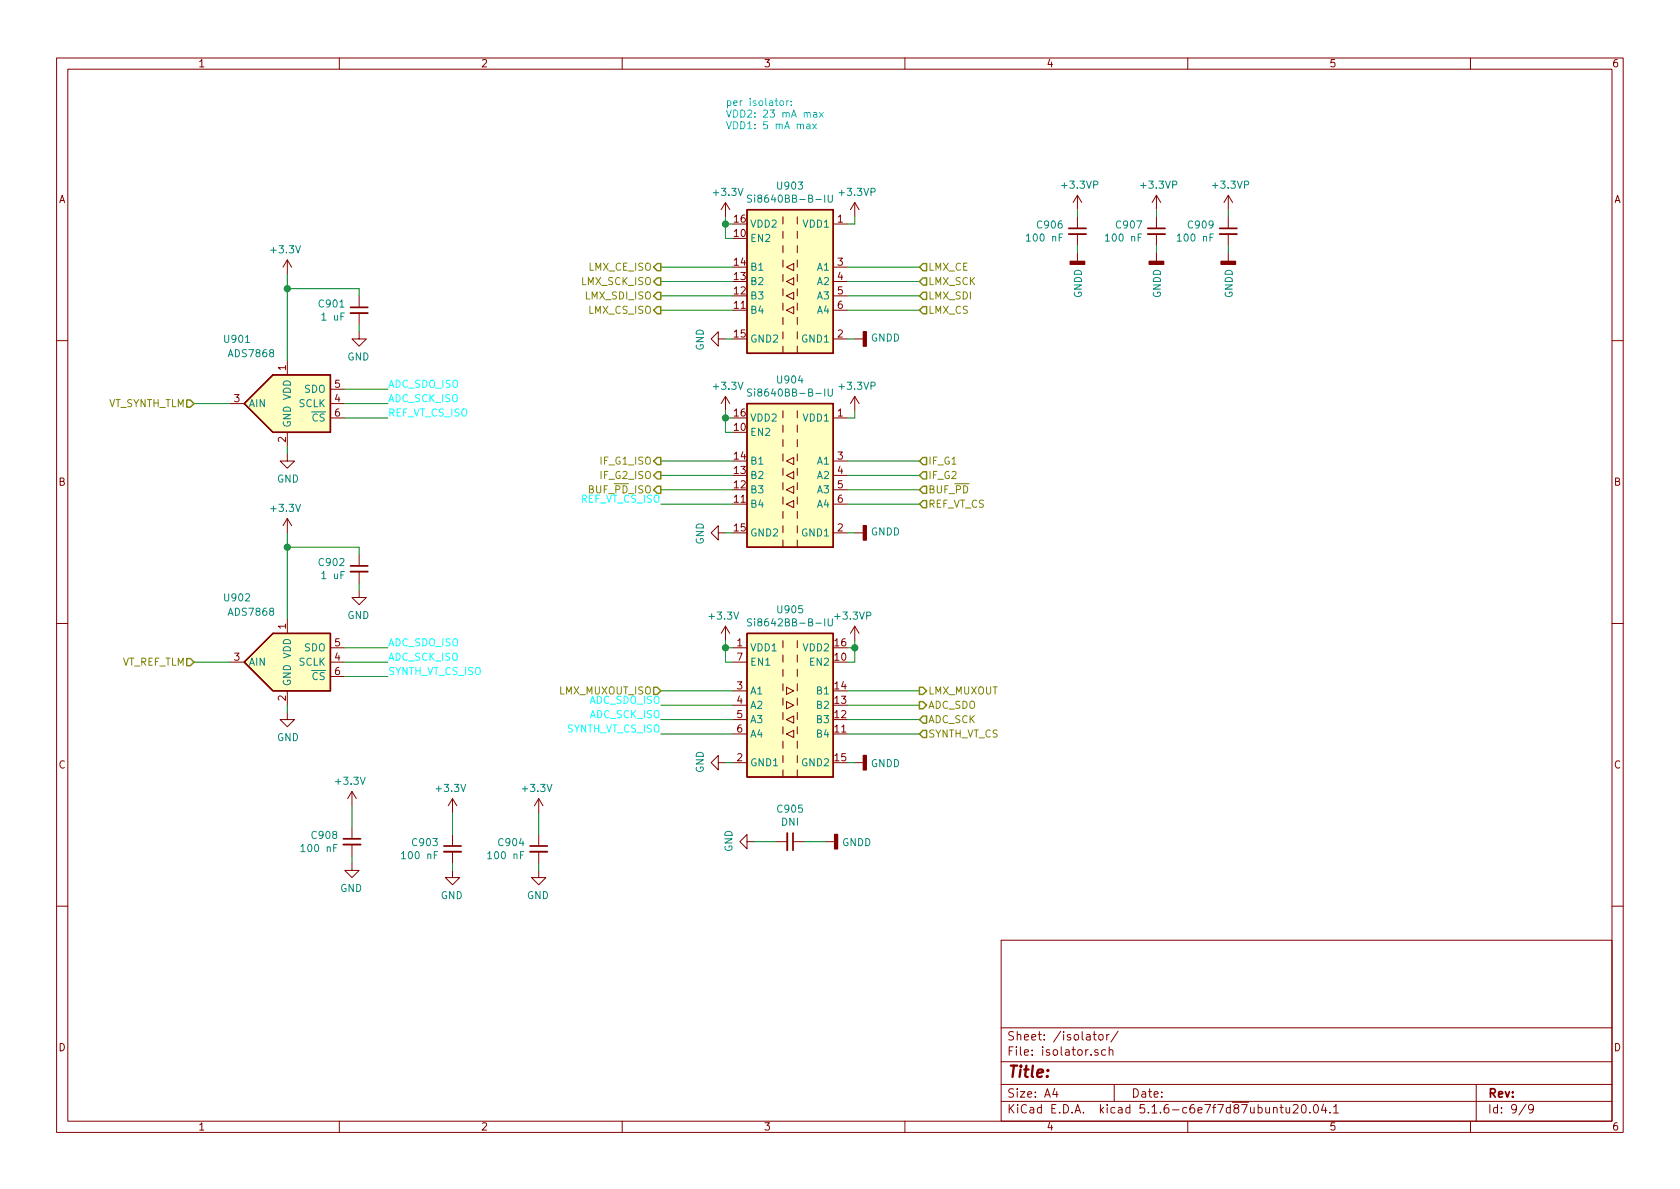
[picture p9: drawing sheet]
EESchema Schematic File Version 4
EELAYER 30 0
EELAYER END
$Descr A4 11693 8268
encoding utf-8
Sheet 9 9
Title ""
Date ""
Rev ""
Comp ""
Comment1 ""
Comment2 ""
Comment3 ""
Comment4 ""
$EndDescr
$Comp
L Isolator:Si8640BB-B-IU U903
U 1 1
P 5500 1950
F 0 "U903" H 5500 2617 50  0000 C CNN
F 1 "Si8640BB-B-IU" H 5500 2526 50  0000 C CNN
F 2 "Package_SO:QSOP-16_3.9x4.9mm_P0.635mm" H 5500 1400 50  0001 C CIN
F 3 "https://www.silabs.com/documents/public/data-sheets/si864x-datasheet.pdf" H 5500 2350 50  0001 C CNN
F 4 "Mouser" H 5500 1950 50  0001 C CNN "Distributor"
F 5 "634-SI8640BB-B-IU " H 5500 1950 50  0001 C CNN "Distributor Part Number"
	1    5500 1950
	-1   0    0    -1  
$EndComp
$Comp
L power:+3.3VP #PWR?
U 1 1
P 5950 1500
AR Path="/604D934A" Ref="#PWR?"  Part="1" 
AR Path="/6047B31A/604D934A" Ref="#PWR0253"  Part="1" 
F 0 "#PWR0253" H 6100 1450 50  0001 C CNN
F 1 "+3.3VP" H 5965 1673 50  0000 C CNN
F 2 "" H 5950 1500 50  0001 C CNN
F 3 "" H 5950 1500 50  0001 C CNN
	1    5950 1500
	1    0    0    -1  
$EndComp
$Comp
L power:GNDD #PWR?
U 1 1
P 5950 2350
AR Path="/604DA5B4" Ref="#PWR?"  Part="1" 
AR Path="/6047B31A/604DA5B4" Ref="#PWR0254"  Part="1" 
F 0 "#PWR0254" H 5950 2100 50  0001 C CNN
F 1 "GNDD" V 5954 2240 50  0000 R CNN
F 2 "" H 5950 2350 50  0001 C CNN
F 3 "" H 5950 2350 50  0001 C CNN
	1    5950 2350
	0    -1   -1   0   
$EndComp
$Comp
L power:+3.3V #PWR?
U 1 1
P 5050 1500
AR Path="/5F2678A0/604E7BD5" Ref="#PWR?"  Part="1" 
AR Path="/6047B31A/604E7BD5" Ref="#PWR0255"  Part="1" 
F 0 "#PWR0255" H 5050 1350 50  0001 C CNN
F 1 "+3.3V" H 5065 1673 50  0000 C CNN
F 2 "" H 5050 1500 50  0001 C CNN
F 3 "" H 5050 1500 50  0001 C CNN
	1    5050 1500
	1    0    0    -1  
$EndComp
$Comp
L power:GND #PWR?
U 1 1
P 5050 2350
AR Path="/5F2678A0/604F83A7" Ref="#PWR?"  Part="1" 
AR Path="/6047B31A/604F83A7" Ref="#PWR0256"  Part="1" 
F 0 "#PWR0256" H 5050 2100 50  0001 C CNN
F 1 "GND" H 5055 2177 50  0000 C CNN
F 2 "" H 5050 2350 50  0001 C CNN
F 3 "" H 5050 2350 50  0001 C CNN
	1    5050 2350
	0    1    1    0   
$EndComp
Wire Wire Line
	5050 2350 5100 2350
Wire Wire Line
	5950 2350 5900 2350
Wire Wire Line
	5950 1500 5950 1550
Wire Wire Line
	5950 1550 5900 1550
Wire Wire Line
	5050 1500 5050 1550
Wire Wire Line
	5050 1550 5100 1550
Wire Wire Line
	5050 1550 5050 1650
Wire Wire Line
	5050 1650 5100 1650
Connection ~ 5050 1550
Wire Wire Line
	5900 1950 6400 1950
Wire Wire Line
	5900 1850 6400 1850
Wire Wire Line
	5900 3300 6400 3300
Wire Wire Line
	5900 3200 6400 3200
Wire Wire Line
	4600 1850 5100 1850
Wire Wire Line
	4600 3300 5100 3300
Wire Wire Line
	4600 3200 5100 3200
$Comp
L Isolator:Si8640BB-B-IU U904
U 1 1
P 5500 3300
F 0 "U904" H 5500 3967 50  0000 C CNN
F 1 "Si8640BB-B-IU" H 5500 3876 50  0000 C CNN
F 2 "Package_SO:QSOP-16_3.9x4.9mm_P0.635mm" H 5500 2750 50  0001 C CIN
F 3 "https://www.silabs.com/documents/public/data-sheets/si864x-datasheet.pdf" H 5500 3700 50  0001 C CNN
F 4 "Mouser" H 5500 3300 50  0001 C CNN "Distributor"
F 5 "634-SI8640BB-B-IU " H 5500 3300 50  0001 C CNN "Distributor Part Number"
	1    5500 3300
	-1   0    0    -1  
$EndComp
$Comp
L power:+3.3VP #PWR?
U 1 1
P 5950 2850
AR Path="/60518EBE" Ref="#PWR?"  Part="1" 
AR Path="/6047B31A/60518EBE" Ref="#PWR0257"  Part="1" 
F 0 "#PWR0257" H 6100 2800 50  0001 C CNN
F 1 "+3.3VP" H 5965 3023 50  0000 C CNN
F 2 "" H 5950 2850 50  0001 C CNN
F 3 "" H 5950 2850 50  0001 C CNN
	1    5950 2850
	1    0    0    -1  
$EndComp
$Comp
L power:GNDD #PWR?
U 1 1
P 5950 3700
AR Path="/60518EC4" Ref="#PWR?"  Part="1" 
AR Path="/6047B31A/60518EC4" Ref="#PWR0258"  Part="1" 
F 0 "#PWR0258" H 5950 3450 50  0001 C CNN
F 1 "GNDD" V 5954 3590 50  0000 R CNN
F 2 "" H 5950 3700 50  0001 C CNN
F 3 "" H 5950 3700 50  0001 C CNN
	1    5950 3700
	0    -1   -1   0   
$EndComp
$Comp
L power:+3.3V #PWR?
U 1 1
P 5050 2850
AR Path="/5F2678A0/60518ECA" Ref="#PWR?"  Part="1" 
AR Path="/6047B31A/60518ECA" Ref="#PWR0259"  Part="1" 
F 0 "#PWR0259" H 5050 2700 50  0001 C CNN
F 1 "+3.3V" H 5065 3023 50  0000 C CNN
F 2 "" H 5050 2850 50  0001 C CNN
F 3 "" H 5050 2850 50  0001 C CNN
	1    5050 2850
	1    0    0    -1  
$EndComp
$Comp
L power:GND #PWR?
U 1 1
P 5050 3700
AR Path="/5F2678A0/60518ED0" Ref="#PWR?"  Part="1" 
AR Path="/6047B31A/60518ED0" Ref="#PWR0260"  Part="1" 
F 0 "#PWR0260" H 5050 3450 50  0001 C CNN
F 1 "GND" H 5055 3527 50  0000 C CNN
F 2 "" H 5050 3700 50  0001 C CNN
F 3 "" H 5050 3700 50  0001 C CNN
	1    5050 3700
	0    1    1    0   
$EndComp
Wire Wire Line
	5050 3700 5100 3700
Wire Wire Line
	5950 3700 5900 3700
Wire Wire Line
	5950 2850 5950 2900
Wire Wire Line
	5950 2900 5900 2900
Wire Wire Line
	5050 2850 5050 2900
Wire Wire Line
	5050 2900 5100 2900
Wire Wire Line
	5050 2900 5050 3000
Wire Wire Line
	5050 3000 5100 3000
Connection ~ 5050 2900
Wire Wire Line
	5900 3500 6400 3500
Wire Wire Line
	5900 2050 6400 2050
Wire Wire Line
	5900 2150 6400 2150
Wire Wire Line
	4600 3500 5100 3500
Wire Wire Line
	4600 2050 5100 2050
Wire Wire Line
	4600 2150 5100 2150
Text HLabel 4600 3200 0    50   Output ~ 0
IF_G1_ISO
Text HLabel 4600 3300 0    50   Output ~ 0
IF_G2_ISO
Text HLabel 4600 1850 0    50   Output ~ 0
LMX_CE_ISO
Text HLabel 4600 1950 0    50   Output ~ 0
LMX_SCK_ISO
Text HLabel 4600 2150 0    50   Output ~ 0
LMX_CS_ISO
Text HLabel 4600 2050 0    50   Output ~ 0
LMX_SDI_ISO
Text HLabel 6400 3200 2    50   Input ~ 0
IF_G1
Text HLabel 6400 3300 2    50   Input ~ 0
IF_G2
Text HLabel 6400 1850 2    50   Input ~ 0
LMX_CE
Text HLabel 6400 1950 2    50   Input ~ 0
LMX_SCK
Text HLabel 6400 2150 2    50   Input ~ 0
LMX_CS
Text HLabel 6400 2050 2    50   Input ~ 0
LMX_SDI
Text HLabel 6400 3500 2    50   Input ~ 0
REF_VT_CS
Text Label 4600 3500 2    50   ~ 0
REF_VT_CS_ISO
Text Notes 5050 900  0    50   ~ 0
per isolator:\nVDD2: 23 mA max\nVDD1: 5 mA max
Text Label 2700 4500 0    50   ~ 0
ADC_SDO_ISO
Text Label 2700 2700 0    50   ~ 0
ADC_SDO_ISO
Text Label 2700 4600 0    50   ~ 0
ADC_SCK_ISO
Text Label 2700 2800 0    50   ~ 0
ADC_SCK_ISO
Wire Wire Line
	2400 4600 2700 4600
Wire Wire Line
	2400 4500 2700 4500
Text Label 2700 2900 0    50   ~ 0
REF_VT_CS_ISO
Text Label 2700 4700 0    50   ~ 0
SYNTH_VT_CS_ISO
Wire Wire Line
	2700 4700 2400 4700
Wire Wire Line
	2400 2900 2700 2900
Wire Wire Line
	2400 2800 2700 2800
Wire Wire Line
	2400 2700 2700 2700
Wire Wire Line
	2000 4950 2000 4900
$Comp
L power:GND #PWR?
U 1 1
P 2000 4950
AR Path="/5F2678A0/605968B8" Ref="#PWR?"  Part="1" 
AR Path="/6047B31A/605968B8" Ref="#PWR0261"  Part="1" 
F 0 "#PWR0261" H 2000 4700 50  0001 C CNN
F 1 "GND" H 2005 4777 50  0000 C CNN
F 2 "" H 2000 4950 50  0001 C CNN
F 3 "" H 2000 4950 50  0001 C CNN
	1    2000 4950
	1    0    0    -1  
$EndComp
$Comp
L Analog_ADC:ADS7868 U902
U 1 1
P 2000 4600
F 0 "U902" H 1650 5050 50  0000 C CNN
F 1 "ADS7868" H 1750 4950 50  0000 C CNN
F 2 "Package_TO_SOT_SMD:TSOT-23-6" H 2000 4550 50  0001 C CNN
F 3 "http://www.ti.com/lit/ds/symlink/ads7866.pdf" H 2050 4850 50  0001 C CNN
F 4 "Digi-Key" H 2000 4600 50  0001 C CNN "Distributor"
F 5 " 296-41406-1-ND" H 2000 4600 50  0001 C CNN "Distributor Part Number"
	1    2000 4600
	1    0    0    -1  
$EndComp
Connection ~ 2000 3800
Wire Wire Line
	2000 3800 2000 4300
Wire Wire Line
	2000 3700 2000 3800
Wire Wire Line
	2500 3800 2000 3800
Wire Wire Line
	2500 3850 2500 3800
Wire Wire Line
	2500 4050 2500 4100
$Comp
L power:GND #PWR?
U 1 1
P 2500 4100
AR Path="/5F2678A0/605968A6" Ref="#PWR?"  Part="1" 
AR Path="/6047B31A/605968A6" Ref="#PWR0262"  Part="1" 
F 0 "#PWR0262" H 2500 3850 50  0001 C CNN
F 1 "GND" H 2505 3927 50  0000 C CNN
F 2 "" H 2500 4100 50  0001 C CNN
F 3 "" H 2500 4100 50  0001 C CNN
	1    2500 4100
	-1   0    0    -1  
$EndComp
$Comp
L Device:C_Small C902
U 1 1
P 2500 3950
F 0 "C902" H 2592 3996 50  0000 L CNN
F 1 "1 uF" H 2592 3905 50  0000 L CNN
F 2 "Capacitor_SMD:C_0402_1005Metric" H 2500 3950 50  0001 C CNN
F 3 "~" H 2500 3950 50  0001 C CNN
F 4 "N/A" H 2500 3950 50  0001 C CNN "Distributor Part Number"
	1    2500 3950
	-1   0    0    -1  
$EndComp
$Comp
L power:+3.3V #PWR?
U 1 1
P 2000 3700
AR Path="/5F2678A0/6059689A" Ref="#PWR?"  Part="1" 
AR Path="/6047B31A/6059689A" Ref="#PWR0263"  Part="1" 
F 0 "#PWR0263" H 2000 3550 50  0001 C CNN
F 1 "+3.3V" H 2015 3873 50  0000 C CNN
F 2 "" H 2000 3700 50  0001 C CNN
F 3 "" H 2000 3700 50  0001 C CNN
	1    2000 3700
	-1   0    0    -1  
$EndComp
Wire Wire Line
	1600 4600 1350 4600
Wire Wire Line
	2000 3150 2000 3100
$Comp
L power:GND #PWR?
U 1 1
P 2000 3150
AR Path="/5F2678A0/6058CC29" Ref="#PWR?"  Part="1" 
AR Path="/6047B31A/6058CC29" Ref="#PWR0264"  Part="1" 
F 0 "#PWR0264" H 2000 2900 50  0001 C CNN
F 1 "GND" H 2005 2977 50  0000 C CNN
F 2 "" H 2000 3150 50  0001 C CNN
F 3 "" H 2000 3150 50  0001 C CNN
	1    2000 3150
	1    0    0    -1  
$EndComp
$Comp
L Analog_ADC:ADS7868 U901
U 1 1
P 2000 2800
F 0 "U901" H 1650 3250 50  0000 C CNN
F 1 "ADS7868" H 1750 3150 50  0000 C CNN
F 2 "Package_TO_SOT_SMD:TSOT-23-6" H 2000 2750 50  0001 C CNN
F 3 "http://www.ti.com/lit/ds/symlink/ads7866.pdf" H 2050 3050 50  0001 C CNN
F 4 "Digi-Key" H 2000 2800 50  0001 C CNN "Distributor"
F 5 " 296-41406-1-ND" H 2000 2800 50  0001 C CNN "Distributor Part Number"
	1    2000 2800
	1    0    0    -1  
$EndComp
Connection ~ 2000 2000
Wire Wire Line
	2000 2000 2000 2500
Wire Wire Line
	2000 1900 2000 2000
Wire Wire Line
	2500 2000 2000 2000
Wire Wire Line
	2500 2050 2500 2000
Wire Wire Line
	2500 2250 2500 2300
$Comp
L power:GND #PWR?
U 1 1
P 2500 2300
AR Path="/5F2678A0/60579A42" Ref="#PWR?"  Part="1" 
AR Path="/6047B31A/60579A42" Ref="#PWR0265"  Part="1" 
F 0 "#PWR0265" H 2500 2050 50  0001 C CNN
F 1 "GND" H 2505 2127 50  0000 C CNN
F 2 "" H 2500 2300 50  0001 C CNN
F 3 "" H 2500 2300 50  0001 C CNN
	1    2500 2300
	-1   0    0    -1  
$EndComp
$Comp
L Device:C_Small C901
U 1 1
P 2500 2150
F 0 "C901" H 2592 2196 50  0000 L CNN
F 1 "1 uF" H 2592 2105 50  0000 L CNN
F 2 "Capacitor_SMD:C_0402_1005Metric" H 2500 2150 50  0001 C CNN
F 3 "~" H 2500 2150 50  0001 C CNN
F 4 "N/A" H 2500 2150 50  0001 C CNN "Distributor Part Number"
	1    2500 2150
	-1   0    0    -1  
$EndComp
$Comp
L power:+3.3V #PWR?
U 1 1
P 2000 1900
AR Path="/5F2678A0/605769CF" Ref="#PWR?"  Part="1" 
AR Path="/6047B31A/605769CF" Ref="#PWR0266"  Part="1" 
F 0 "#PWR0266" H 2000 1750 50  0001 C CNN
F 1 "+3.3V" H 2015 2073 50  0000 C CNN
F 2 "" H 2000 1900 50  0001 C CNN
F 3 "" H 2000 1900 50  0001 C CNN
	1    2000 1900
	-1   0    0    -1  
$EndComp
Wire Wire Line
	1600 2800 1350 2800
Text HLabel 1350 2800 0    50   Input ~ 0
VT_SYNTH_TLM
Text HLabel 1350 4600 0    50   Input ~ 0
VT_REF_TLM
Wire Wire Line
	5050 4600 5050 4500
Wire Wire Line
	5100 4600 5050 4600
Wire Wire Line
	5050 4500 5100 4500
Connection ~ 5050 4500
Wire Wire Line
	5050 4450 5050 4500
$Comp
L power:+3.3V #PWR?
U 1 1
P 5050 4450
AR Path="/5F2678A0/6081BF9E" Ref="#PWR?"  Part="1" 
AR Path="/6047B31A/6081BF9E" Ref="#PWR0267"  Part="1" 
F 0 "#PWR0267" H 5050 4300 50  0001 C CNN
F 1 "+3.3V" H 5065 4623 50  0000 C CNN
F 2 "" H 5050 4450 50  0001 C CNN
F 3 "" H 5050 4450 50  0001 C CNN
	1    5050 4450
	-1   0    0    -1  
$EndComp
Wire Wire Line
	5950 4600 5900 4600
Wire Wire Line
	5950 4500 5950 4600
Wire Wire Line
	5950 4500 5900 4500
Connection ~ 5950 4500
Wire Wire Line
	5950 4450 5950 4500
$Comp
L power:+3.3VP #PWR?
U 1 1
P 5950 4450
AR Path="/60813891" Ref="#PWR?"  Part="1" 
AR Path="/6047B31A/60813891" Ref="#PWR0268"  Part="1" 
F 0 "#PWR0268" H 6100 4400 50  0001 C CNN
F 1 "+3.3VP" H 5965 4623 50  0000 C CNN
F 2 "" H 5950 4450 50  0001 C CNN
F 3 "" H 5950 4450 50  0001 C CNN
	1    5950 4450
	-1   0    0    -1  
$EndComp
Wire Wire Line
	5050 5300 5100 5300
$Comp
L power:GND #PWR?
U 1 1
P 5050 5300
AR Path="/5F2678A0/6080A72C" Ref="#PWR?"  Part="1" 
AR Path="/6047B31A/6080A72C" Ref="#PWR0269"  Part="1" 
F 0 "#PWR0269" H 5050 5050 50  0001 C CNN
F 1 "GND" H 5055 5127 50  0000 C CNN
F 2 "" H 5050 5300 50  0001 C CNN
F 3 "" H 5050 5300 50  0001 C CNN
	1    5050 5300
	0    1    -1   0   
$EndComp
Wire Wire Line
	5950 5300 5900 5300
$Comp
L power:GNDD #PWR?
U 1 1
P 5950 5300
AR Path="/60804F5B" Ref="#PWR?"  Part="1" 
AR Path="/6047B31A/60804F5B" Ref="#PWR0270"  Part="1" 
F 0 "#PWR0270" H 5950 5050 50  0001 C CNN
F 1 "GNDD" V 5954 5190 50  0000 R CNN
F 2 "" H 5950 5300 50  0001 C CNN
F 3 "" H 5950 5300 50  0001 C CNN
	1    5950 5300
	0    -1   1    0   
$EndComp
$Comp
L Isolator:Si8642BB-B-IU U905
U 1 1
P 5500 4900
F 0 "U905" H 5500 5567 50  0000 C CNN
F 1 "Si8642BB-B-IU" H 5500 5476 50  0000 C CNN
F 2 "Package_SO:QSOP-16_3.9x4.9mm_P0.635mm" H 5500 4350 50  0001 C CIN
F 3 "https://www.silabs.com/documents/public/data-sheets/si864x-datasheet.pdf" H 5500 5300 50  0001 C CNN
F 4 "Mouser" H 5500 4900 50  0001 C CNN "Distributor"
F 5 "634-SI8642BB-B-IU" H 5500 4900 50  0001 C CNN "Distributor Part Number"
	1    5500 4900
	1    0    0    -1  
$EndComp
Text HLabel 4600 4800 0    50   Input ~ 0
LMX_MUXOUT_ISO
Wire Wire Line
	4600 1950 5100 1950
Text Label 4600 5000 2    50   ~ 0
ADC_SCK_ISO
Text Label 4600 4900 2    50   ~ 0
ADC_SDO_ISO
Wire Wire Line
	4600 4800 5100 4800
Wire Wire Line
	5100 4900 4600 4900
Wire Wire Line
	5100 5000 4600 5000
Wire Wire Line
	5900 4900 6400 4900
Wire Wire Line
	5900 5000 6400 5000
Wire Wire Line
	5900 4800 6400 4800
Text HLabel 6400 4800 2    50   Output ~ 0
LMX_MUXOUT
Text HLabel 6400 5000 2    50   Input ~ 0
ADC_SCK
Text HLabel 6400 4900 2    50   Output ~ 0
ADC_SDO
$Comp
L power:GND #PWR?
U 1 1
P 5250 5850
AR Path="/5F2678A0/5F590922" Ref="#PWR?"  Part="1" 
AR Path="/6047B31A/5F590922" Ref="#PWR0271"  Part="1" 
F 0 "#PWR0271" H 5250 5600 50  0001 C CNN
F 1 "GND" H 5255 5677 50  0000 C CNN
F 2 "" H 5250 5850 50  0001 C CNN
F 3 "" H 5250 5850 50  0001 C CNN
	1    5250 5850
	0    1    -1   0   
$EndComp
$Comp
L power:GNDD #PWR?
U 1 1
P 5750 5850
AR Path="/5F590B13" Ref="#PWR?"  Part="1" 
AR Path="/6047B31A/5F590B13" Ref="#PWR0272"  Part="1" 
F 0 "#PWR0272" H 5750 5600 50  0001 C CNN
F 1 "GNDD" V 5754 5740 50  0000 R CNN
F 2 "" H 5750 5850 50  0001 C CNN
F 3 "" H 5750 5850 50  0001 C CNN
	1    5750 5850
	0    -1   1    0   
$EndComp
$Comp
L Device:C_Small C905
U 1 1
P 5500 5850
F 0 "C905" V 5271 5850 50  0000 C CNN
F 1 "DNI" V 5362 5850 50  0000 C CNN
F 2 "Capacitor_SMD:C_0402_1005Metric" H 5500 5850 50  0001 C CNN
F 3 "~" H 5500 5850 50  0001 C CNN
F 4 "N/A" H 5500 5850 50  0001 C CNN "Distributor Part Number"
	1    5500 5850
	0    1    1    0   
$EndComp
Wire Wire Line
	5250 5850 5400 5850
Wire Wire Line
	5600 5850 5750 5850
$Comp
L power:+3.3VP #PWR?
U 1 1
P 7500 1450
AR Path="/5F5BC2AD" Ref="#PWR?"  Part="1" 
AR Path="/6047B31A/5F5BC2AD" Ref="#PWR0273"  Part="1" 
F 0 "#PWR0273" H 7650 1400 50  0001 C CNN
F 1 "+3.3VP" H 7515 1623 50  0000 C CNN
F 2 "" H 7500 1450 50  0001 C CNN
F 3 "" H 7500 1450 50  0001 C CNN
	1    7500 1450
	1    0    0    -1  
$EndComp
$Comp
L Device:C_Small C906
U 1 1
P 7500 1600
F 0 "C906" H 7592 1646 50  0000 L CNN
F 1 "100 nF" H 7592 1555 50  0000 L CNN
F 2 "Capacitor_SMD:C_0402_1005Metric" H 7500 1600 50  0001 C CNN
F 3 "~" H 7500 1600 50  0001 C CNN
F 4 "N/A" H 7500 1600 50  0001 C CNN "Distributor Part Number"
	1    7500 1600
	-1   0    0    -1  
$EndComp
$Comp
L power:GNDD #PWR?
U 1 1
P 7500 1750
AR Path="/5F5C7FFB" Ref="#PWR?"  Part="1" 
AR Path="/6047B31A/5F5C7FFB" Ref="#PWR0274"  Part="1" 
F 0 "#PWR0274" H 7500 1500 50  0001 C CNN
F 1 "GNDD" V 7504 1640 50  0000 R CNN
F 2 "" H 7500 1750 50  0001 C CNN
F 3 "" H 7500 1750 50  0001 C CNN
	1    7500 1750
	1    0    0    -1  
$EndComp
Wire Wire Line
	7500 1750 7500 1700
Wire Wire Line
	7500 1500 7500 1450
$Comp
L power:+3.3VP #PWR?
U 1 1
P 8050 1450
AR Path="/5F5CD079" Ref="#PWR?"  Part="1" 
AR Path="/6047B31A/5F5CD079" Ref="#PWR0275"  Part="1" 
F 0 "#PWR0275" H 8200 1400 50  0001 C CNN
F 1 "+3.3VP" H 8065 1623 50  0000 C CNN
F 2 "" H 8050 1450 50  0001 C CNN
F 3 "" H 8050 1450 50  0001 C CNN
	1    8050 1450
	1    0    0    -1  
$EndComp
$Comp
L Device:C_Small C907
U 1 1
P 8050 1600
F 0 "C907" H 8142 1646 50  0000 L CNN
F 1 "100 nF" H 8142 1555 50  0000 L CNN
F 2 "Capacitor_SMD:C_0402_1005Metric" H 8050 1600 50  0001 C CNN
F 3 "~" H 8050 1600 50  0001 C CNN
F 4 "N/A" H 8050 1600 50  0001 C CNN "Distributor Part Number"
	1    8050 1600
	-1   0    0    -1  
$EndComp
$Comp
L power:GNDD #PWR?
U 1 1
P 8050 1750
AR Path="/5F5CD085" Ref="#PWR?"  Part="1" 
AR Path="/6047B31A/5F5CD085" Ref="#PWR0276"  Part="1" 
F 0 "#PWR0276" H 8050 1500 50  0001 C CNN
F 1 "GNDD" V 8054 1640 50  0000 R CNN
F 2 "" H 8050 1750 50  0001 C CNN
F 3 "" H 8050 1750 50  0001 C CNN
	1    8050 1750
	1    0    0    -1  
$EndComp
Wire Wire Line
	8050 1750 8050 1700
Wire Wire Line
	8050 1500 8050 1450
Wire Wire Line
	3750 6000 3750 6050
$Comp
L power:GND #PWR?
U 1 1
P 3750 6050
AR Path="/5F2678A0/5F5D3203" Ref="#PWR?"  Part="1" 
AR Path="/6047B31A/5F5D3203" Ref="#PWR0277"  Part="1" 
F 0 "#PWR0277" H 3750 5800 50  0001 C CNN
F 1 "GND" H 3755 5877 50  0000 C CNN
F 2 "" H 3750 6050 50  0001 C CNN
F 3 "" H 3750 6050 50  0001 C CNN
	1    3750 6050
	-1   0    0    -1  
$EndComp
$Comp
L Device:C_Small C904
U 1 1
P 3750 5900
F 0 "C904" H 3842 5946 50  0000 L CNN
F 1 "100 nF" H 3842 5855 50  0000 L CNN
F 2 "Capacitor_SMD:C_0402_1005Metric" H 3750 5900 50  0001 C CNN
F 3 "~" H 3750 5900 50  0001 C CNN
F 4 "N/A" H 3750 5900 50  0001 C CNN "Distributor Part Number"
	1    3750 5900
	-1   0    0    -1  
$EndComp
$Comp
L power:+3.3V #PWR?
U 1 1
P 3750 5650
AR Path="/5F2678A0/5F5D320F" Ref="#PWR?"  Part="1" 
AR Path="/6047B31A/5F5D320F" Ref="#PWR0278"  Part="1" 
F 0 "#PWR0278" H 3750 5500 50  0001 C CNN
F 1 "+3.3V" H 3765 5823 50  0000 C CNN
F 2 "" H 3750 5650 50  0001 C CNN
F 3 "" H 3750 5650 50  0001 C CNN
	1    3750 5650
	-1   0    0    -1  
$EndComp
Wire Wire Line
	3750 5650 3750 5800
Wire Wire Line
	3150 6000 3150 6050
$Comp
L power:GND #PWR?
U 1 1
P 3150 6050
AR Path="/5F2678A0/5F5E6E34" Ref="#PWR?"  Part="1" 
AR Path="/6047B31A/5F5E6E34" Ref="#PWR0279"  Part="1" 
F 0 "#PWR0279" H 3150 5800 50  0001 C CNN
F 1 "GND" H 3155 5877 50  0000 C CNN
F 2 "" H 3150 6050 50  0001 C CNN
F 3 "" H 3150 6050 50  0001 C CNN
	1    3150 6050
	-1   0    0    -1  
$EndComp
$Comp
L Device:C_Small C903
U 1 1
P 3150 5900
F 0 "C903" H 3242 5946 50  0000 L CNN
F 1 "100 nF" H 3242 5855 50  0000 L CNN
F 2 "Capacitor_SMD:C_0402_1005Metric" H 3150 5900 50  0001 C CNN
F 3 "~" H 3150 5900 50  0001 C CNN
F 4 "N/A" H 3150 5900 50  0001 C CNN "Distributor Part Number"
	1    3150 5900
	-1   0    0    -1  
$EndComp
$Comp
L power:+3.3V #PWR?
U 1 1
P 3150 5650
AR Path="/5F2678A0/5F5E6E40" Ref="#PWR?"  Part="1" 
AR Path="/6047B31A/5F5E6E40" Ref="#PWR0280"  Part="1" 
F 0 "#PWR0280" H 3150 5500 50  0001 C CNN
F 1 "+3.3V" H 3165 5823 50  0000 C CNN
F 2 "" H 3150 5650 50  0001 C CNN
F 3 "" H 3150 5650 50  0001 C CNN
	1    3150 5650
	-1   0    0    -1  
$EndComp
Wire Wire Line
	3150 5650 3150 5800
Wire Wire Line
	2450 5950 2450 6000
$Comp
L power:GND #PWR?
U 1 1
P 2450 6000
AR Path="/5F2678A0/5F3C236D" Ref="#PWR?"  Part="1" 
AR Path="/6047B31A/5F3C236D" Ref="#PWR0285"  Part="1" 
F 0 "#PWR0285" H 2450 5750 50  0001 C CNN
F 1 "GND" H 2455 5827 50  0000 C CNN
F 2 "" H 2450 6000 50  0001 C CNN
F 3 "" H 2450 6000 50  0001 C CNN
	1    2450 6000
	-1   0    0    -1  
$EndComp
$Comp
L Device:C_Small C908
U 1 1
P 2450 5850
F 0 "C908" H 2542 5896 50  0000 L CNN
F 1 "100 nF" H 2542 5805 50  0000 L CNN
F 2 "Capacitor_SMD:C_0402_1005Metric" H 2450 5850 50  0001 C CNN
F 3 "~" H 2450 5850 50  0001 C CNN
F 4 "N/A" H 2450 5850 50  0001 C CNN "Distributor Part Number"
	1    2450 5850
	-1   0    0    -1  
$EndComp
$Comp
L power:+3.3V #PWR?
U 1 1
P 2450 5600
AR Path="/5F2678A0/5F3C2379" Ref="#PWR?"  Part="1" 
AR Path="/6047B31A/5F3C2379" Ref="#PWR0286"  Part="1" 
F 0 "#PWR0286" H 2450 5450 50  0001 C CNN
F 1 "+3.3V" H 2465 5773 50  0000 C CNN
F 2 "" H 2450 5600 50  0001 C CNN
F 3 "" H 2450 5600 50  0001 C CNN
	1    2450 5600
	-1   0    0    -1  
$EndComp
Wire Wire Line
	2450 5600 2450 5750
$Comp
L power:+3.3VP #PWR?
U 1 1
P 8550 1450
AR Path="/5F3C72BF" Ref="#PWR?"  Part="1" 
AR Path="/6047B31A/5F3C72BF" Ref="#PWR0287"  Part="1" 
F 0 "#PWR0287" H 8700 1400 50  0001 C CNN
F 1 "+3.3VP" H 8565 1623 50  0000 C CNN
F 2 "" H 8550 1450 50  0001 C CNN
F 3 "" H 8550 1450 50  0001 C CNN
	1    8550 1450
	1    0    0    -1  
$EndComp
$Comp
L Device:C_Small C909
U 1 1
P 8550 1600
F 0 "C909" H 8642 1646 50  0000 L CNN
F 1 "100 nF" H 8642 1555 50  0000 L CNN
F 2 "Capacitor_SMD:C_0402_1005Metric" H 8550 1600 50  0001 C CNN
F 3 "~" H 8550 1600 50  0001 C CNN
F 4 "N/A" H 8550 1600 50  0001 C CNN "Distributor Part Number"
	1    8550 1600
	-1   0    0    -1  
$EndComp
$Comp
L power:GNDD #PWR?
U 1 1
P 8550 1750
AR Path="/5F3C72CB" Ref="#PWR?"  Part="1" 
AR Path="/6047B31A/5F3C72CB" Ref="#PWR0288"  Part="1" 
F 0 "#PWR0288" H 8550 1500 50  0001 C CNN
F 1 "GNDD" V 8554 1640 50  0000 R CNN
F 2 "" H 8550 1750 50  0001 C CNN
F 3 "" H 8550 1750 50  0001 C CNN
	1    8550 1750
	1    0    0    -1  
$EndComp
Wire Wire Line
	8550 1750 8550 1700
Wire Wire Line
	8550 1500 8550 1450
Text HLabel 6400 3400 2    50   Input ~ 0
BUF_~PD
Wire Wire Line
	6400 3400 5900 3400
Text HLabel 4600 3400 0    50   Output ~ 0
BUF_~PD~_ISO
Wire Wire Line
	4600 3400 5100 3400
Wire Wire Line
	4600 5100 5100 5100
Text Label 4600 5100 2    50   ~ 0
SYNTH_VT_CS_ISO
Wire Wire Line
	5900 5100 6400 5100
Text HLabel 6400 5100 2    50   Input ~ 0
SYNTH_VT_CS
$EndSCHEMATC
